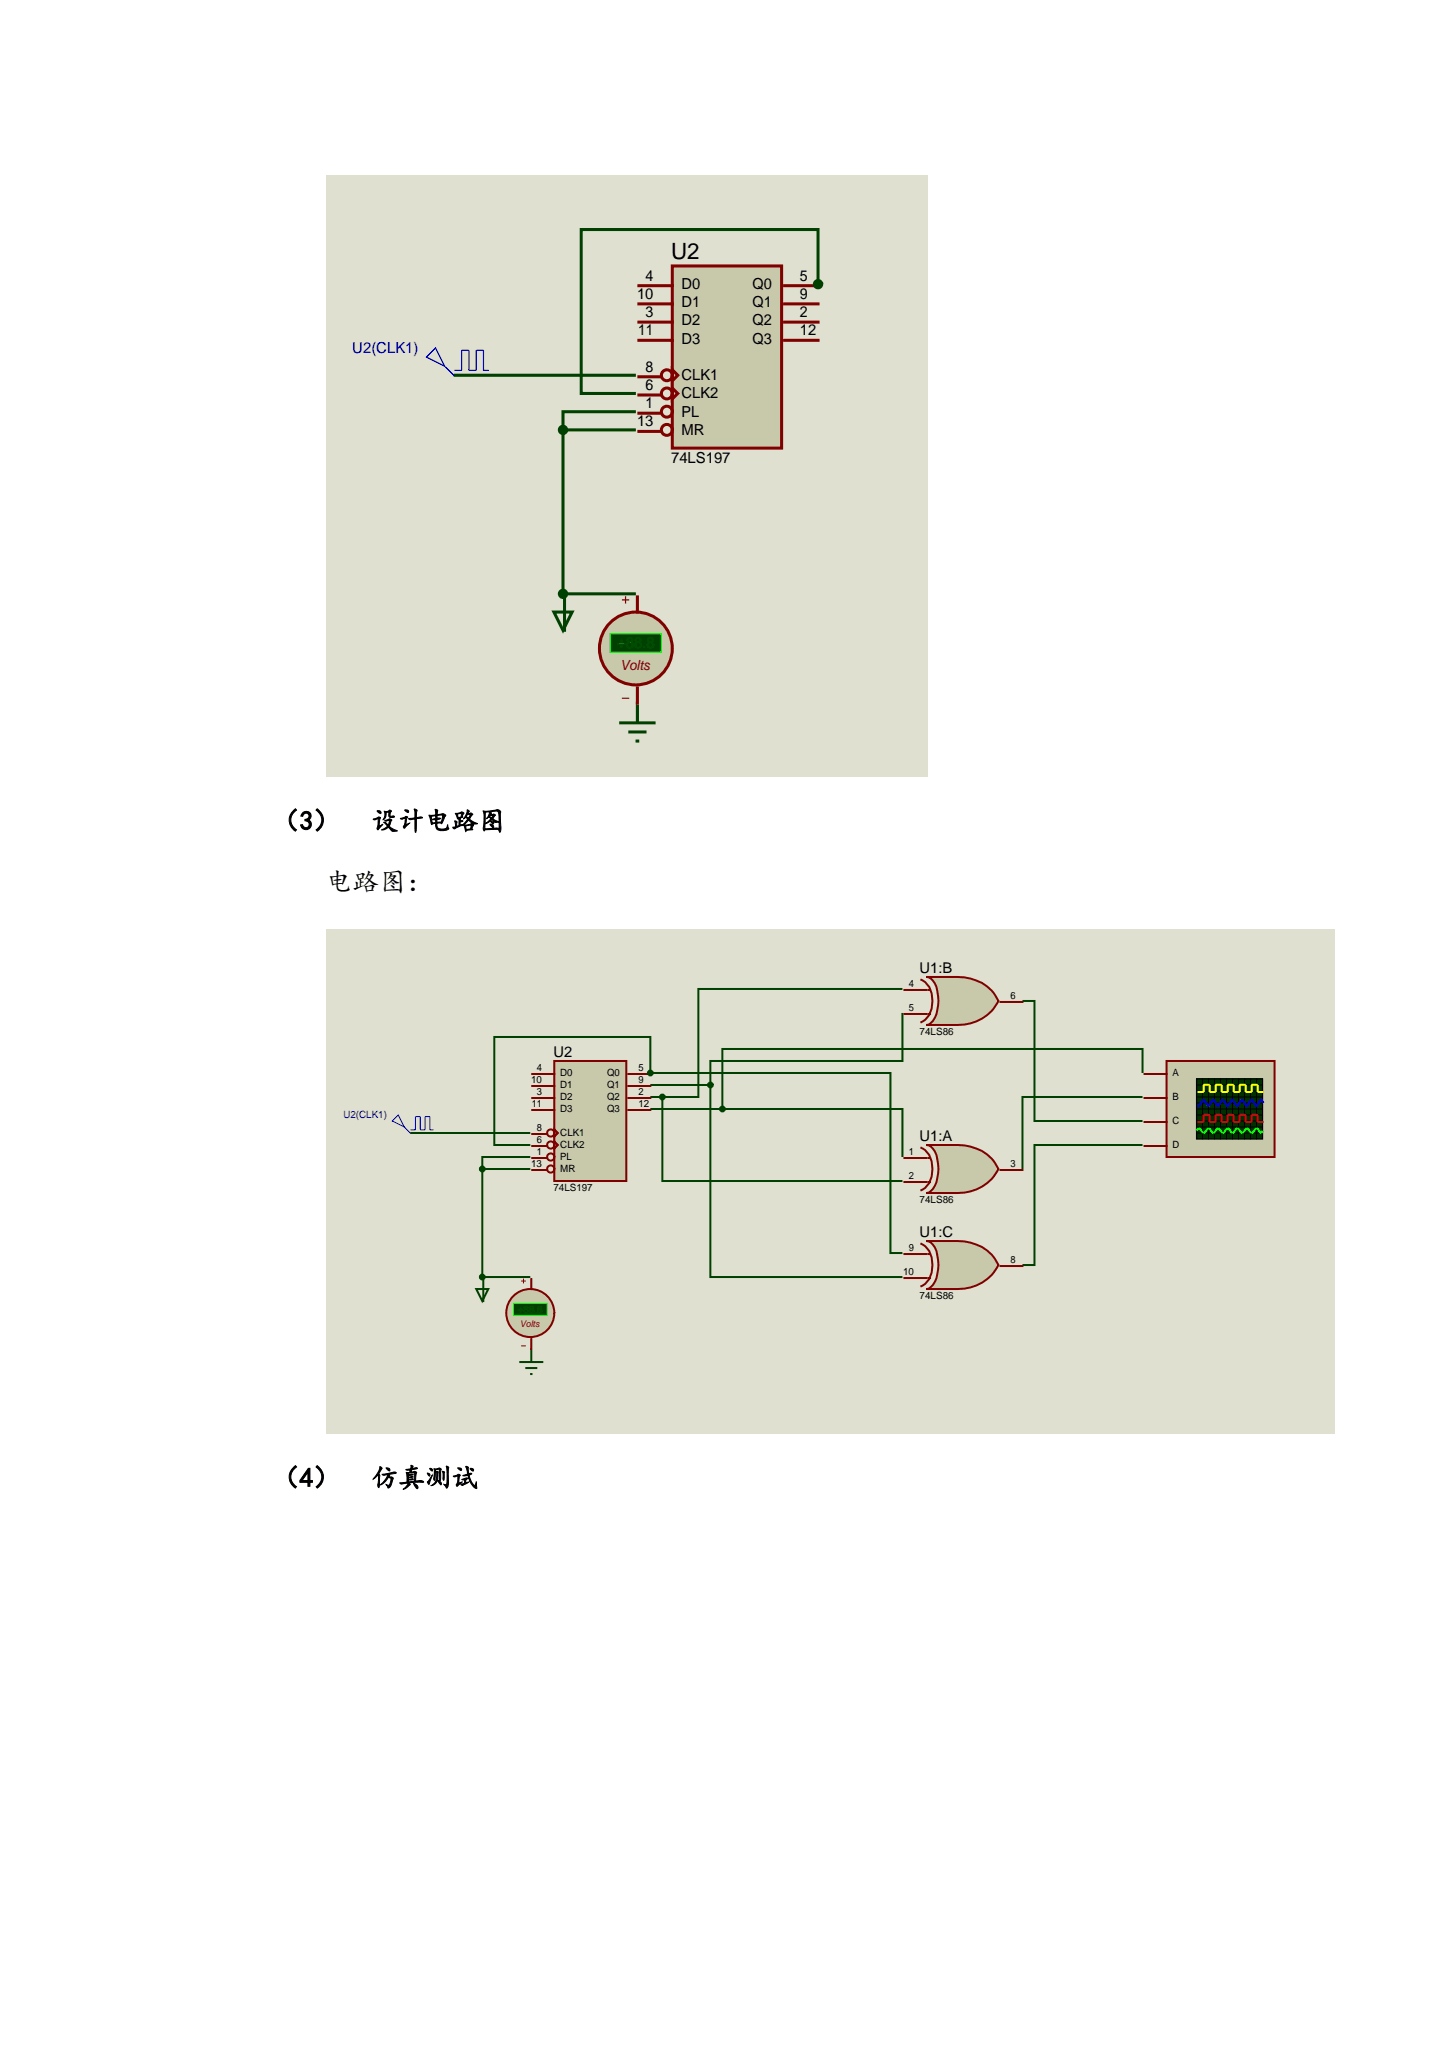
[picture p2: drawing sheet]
<svg xmlns="http://www.w3.org/2000/svg" width="210mm" height="297mm" viewBox="0 0 210 297" stroke-linecap="round" stroke-linejoin="round" font-family="sans-serif">
<path d="M47.4 25.4h87.4v87.4h-87.4z" fill="#e0e0d0"/>
<path d="M65.9 54.5h26.5M92.4 59.8h-10.6v2.6M118.8 41.3v-8h-34.4v23.8h8M81.8 62.4h10.6M81.8 62.4v23.8h10.6" fill="none" stroke="#004000" stroke-width=".44"/>
<path d="M97.6 38.6h15.9v26.5h-15.9z" fill="#c8c8aa"/>
<g fill="none" stroke="#800000" stroke-width=".44">
<path d="M97.6 38.6h15.9v26.5h-15.9zM92.6 41.5h5.3M92.6 44.1h5.3M92.6 46.8h5.3M92.6 49.4h5.3M92.6 54.7h3.7M92.6 57.4h3.7M97.6 53.7l.8 .8-.8 .8zM97.6 56.4l.8 .7-.8 .8zM113.7 41.5h5.3M113.7 44.1h5.3M113.7 46.8h5.3"/>
<path d="M113.7 49.4h5.3M92.6 60h3.7M92.6 62.7h3.7"/>
<circle cx="96.8" cy="54.5" r=".79"/>
<circle cx="96.8" cy="59.8" r=".79"/>
<circle cx="96.8" cy="57.1" r=".79"/>
<circle cx="96.8" cy="62.4" r=".79"/>
</g>
<path d="M61.9 51.9l1.4-1.4 1.3 2.7zM64.7 53.3l1.3 1.3M66 53.8h1v-2.9h1.1v2.9h1.1v-2.9h1v2.9h.8" fill="none" stroke="#0000c0" stroke-width=".18"/>
<path d="M80.4 88.9h2.7l-1.3 2.6zM82 86.5v5.3" fill="none" stroke="#004000" stroke-width=".44"/>
<circle cx="81.8" cy="62.4" r=".53" fill="#004000"/>
<g fill="none" stroke="#004000" stroke-width=".44">
<path d="M89.9 105h5.3M91.2 106.3h2.7M92.3 107.6h.5M92.6 102.3v2.7"/>
<circle cx="81.8" cy="62.4" r=".53"/>
</g>
<circle cx="92.4" cy="94.2" r="5.3" fill="#c8c8aa"/>
<circle cx="92.4" cy="94.2" r="5.3" fill="none" stroke="#800000" stroke-width=".44"/>
<path d="M90.3 87.1h1.1M90.9 86.6v1.1M90.3 101.4h1.1" fill="none" stroke="#800000" stroke-width=".18"/>
<path d="M88.6 92.1h7.5v2.6h-7.5z" fill="#004000"/>
<path d="M88.6 92.1h7.5v2.6h-7.5z" fill="none" stroke="#0f0" stroke-width=".18"/>
<path d="M92.6 86.5v2.6M92.6 99.7v2.6" fill="none" stroke="#800000" stroke-width=".44"/>
<circle cx="81.8" cy="86.2" r=".53" fill="#004000"/>
<circle cx="81.8" cy="86.2" r=".53" fill="none" stroke="#004000" stroke-width=".44"/>
<circle cx="118.8" cy="41.3" r=".53" fill="#004000"/>
<circle cx="118.8" cy="41.3" r=".53" fill="none" stroke="#004000" stroke-width=".44"/>
<path d="M47.4 134.9h146.5v73.3h-146.5z" fill="#e0e0d0"/>
<g fill="none" stroke="#004000" stroke-width=".29">
<path d="M94.5 155.8v-5.2h-22.7v15.7h5.2M94.5 155.8h.1M94.5 155.8h34.8v26.2h1.8M94.5 159.3h1.7M94.5 157.6h8.7M96.2 159.3v12.2h34.9M103.2 157.6v27.9h27.9M131.1 143.6h-29.7v15.7h-5.2M131.1 147.1v7h-27.9v3.5M148.5 145.4h1.7v17.4h15.7M165.9 159.3h-17.4v10.5M165.9 155.8v-3.5h-61v8.8"/>
<path d="M59.6 164.6h17.4M70 169.8h7M70 169.8v15.7M77 168h-7v1.8M94.5 161.1h10.4M104.9 161.1h26.2v6.9M165.9 166.3h-15.7v17.4h-1.7M70 185.5h.1M70 185.5h7M77 195.9h.1"/>
</g>
<path d="M134.6 166.3h4.5a6.1 6.1 0 0 1 5.9 3.5 6.4 6.4 0 0 1-5.9 3.5h-4.5a1.96 1.96 0 0 0 1.4-1.6 6.5 6.5 0 0 0-.2-4.5 1.52 1.52 0 0 0-1.2-.9z" fill-rule="evenodd" fill="#c8c8aa"/>
<path d="M131.2 168.2h4M131.2 171.7h4M133.7 166.6a2.94 2.94 0 0 1 1.7 2.6 3.6 3.6 0 0 1-1.4 3.5l-.3 .2M134.6 166.3h4.5a6.1 6.1 0 0 1 5.9 3.5 6.4 6.4 0 0 1-5.9 3.5h-4.5a1.96 1.96 0 0 0 1.4-1.6 6.5 6.5 0 0 0-.2-4.5 1.52 1.52 0 0 0-1.2-.9zM145.2 169.9h3.4" fill="none" stroke="#800000" stroke-width=".29"/>
<path d="M80.5 154.1h10.5v17.4h-10.5z" fill="#c8c8aa"/>
<g fill="none" stroke="#800000" stroke-width=".29">
<path d="M77.2 156h3.4M77.2 157.7h3.4M77.2 159.5h3.4M80.5 154.1h10.5v17.4h-10.5zM91.1 156h3.5M91.1 157.7h3.5M91.1 159.5h3.5M77.2 161.2h3.4M77.2 164.7h2.4M77.2 166.4h2.4M77.2 168.2h2.4M77.2 169.9h2.4"/>
<path d="M80.5 164l.5 .6-.5 .5zM80.5 165.8l.5 .5-.5 .5zM91.1 161.2h3.5"/>
<circle cx="80" cy="164.6" r=".52"/>
<circle cx="80" cy="166.3" r=".52"/>
<circle cx="80" cy="168" r=".52"/>
<circle cx="80" cy="169.8" r=".52"/>
</g>
<path d="M57 162.8l.8-.9 .9 1.8zM58.8 163.7l.8 .9M59.6 164.1h.7v-1.9h.7v1.9h.7v-1.9h.7v1.9h.6" fill="none" stroke="#0000c0" stroke-width=".15"/>
<path d="M69.2 187.2h1.7l-.9 1.8zM70.2 185.6v3.5" fill="none" stroke="#004000" stroke-width=".29"/>
<circle cx="70" cy="169.8" r=".35" fill="#004000"/>
<g fill="none" stroke="#004000" stroke-width=".29">
<path d="M75.4 197.8h3.5M76.3 198.7h1.7M77 199.6h.3M77.2 196.1v1.7"/>
<circle cx="70" cy="169.8" r=".35"/>
</g>
<circle cx="77" cy="190.7" r="3.5" fill="#c8c8aa"/>
<circle cx="77" cy="190.7" r="3.5" fill="none" stroke="#800000" stroke-width=".29"/>
<path d="M75.7 186h.7M75.7 195.5h.7M76 185.7v.7" fill="none" stroke="#800000" stroke-width=".15"/>
<path d="M74.6 189.3h4.9v1.7h-4.9z" fill="#004000"/>
<path d="M74.6 189.3h4.9v1.7h-4.9z" fill="none" stroke="#0f0" stroke-width=".15"/>
<path d="M77.2 185.6v1.8M77.2 194.3v1.8" fill="none" stroke="#800000" stroke-width=".29"/>
<circle cx="70" cy="185.5" r=".35" fill="#004000"/>
<circle cx="70" cy="185.5" r=".35" fill="none" stroke="#004000" stroke-width=".29"/>
<path d="M134.6 141.9h4.5a6.1 6.1 0 0 1 5.9 3.5 6.4 6.4 0 0 1-5.9 3.5h-4.5a1.96 1.96 0 0 0 1.4-1.6 6.5 6.5 0 0 0-.2-4.5 1.52 1.52 0 0 0-1.2-.9z" fill-rule="evenodd" fill="#c8c8aa"/>
<path d="M131.2 143.8h4M131.2 147.3h4M133.7 142.2a2.94 2.94 0 0 1 1.7 2.6 3.6 3.6 0 0 1-1.4 3.5l-.3 .2M134.6 141.9h4.5a6.1 6.1 0 0 1 5.9 3.5 6.4 6.4 0 0 1-5.9 3.5h-4.5a1.96 1.96 0 0 0 1.4-1.6 6.5 6.5 0 0 0-.2-4.5 1.52 1.52 0 0 0-1.2-.9zM145.2 145.5h3.4" fill="none" stroke="#800000" stroke-width=".29"/>
<path d="M134.6 180.2h4.5a6.1 6.1 0 0 1 5.9 3.5 6.4 6.4 0 0 1-5.9 3.5h-4.5a1.96 1.96 0 0 0 1.4-1.6 6.5 6.5 0 0 0-.2-4.4 1.52 1.52 0 0 0-1.2-1z" fill-rule="evenodd" fill="#c8c8aa"/>
<path d="M131.2 182.1h4M131.2 185.6h4M133.7 180.6a2.94 2.94 0 0 1 1.7 2.5 3.6 3.6 0 0 1-1.4 3.6l-.3 .2M134.6 180.2h4.5a6.1 6.1 0 0 1 5.9 3.5 6.4 6.4 0 0 1-5.9 3.5h-4.5a1.96 1.96 0 0 0 1.4-1.6 6.5 6.5 0 0 0-.2-4.4 1.52 1.52 0 0 0-1.2-1zM145.2 183.9h3.4" fill="none" stroke="#800000" stroke-width=".29"/>
<path d="M169.4 154.1h15.7v13.9h-15.7z" fill="#c8c8aa"/>
<path d="M169.4 154.1h15.7v13.9h-15.7z" fill="none" stroke="#800000" stroke-width=".29"/>
<path d="M173.8 156.7h9.6v8.7h-9.6z" fill="#003000"/>
<path d="M173.8 156.7h9.6v8.7h-9.6z" fill="none" stroke="#000" stroke-width=".17"/>
<g fill="none" stroke="#000" stroke-width=".15">
<path d="M173.8 159.3h9.6M173.8 157.6h9.6M173.8 158.4h9.6M174.7 156.7v8.7M175.5 156.7l.1 8.7M176.4 156.7l.1 8.7M177.3 156.7v8.7M178.1 156.7l.1 8.7M179 156.7l.1 8.7M179.9 156.7v8.7M180.8 156.7v8.7M181.6 156.7l.1 8.7"/>
<path d="M182.5 156.7l.1 8.7M173.8 160.2h9.6M173.8 161.9h9.6M173.8 162.8h9.6M173.8 163.7h9.6M173.8 164.6h9.6M173.8 161.1h9.6"/>
</g>
<path d="M173.9 158.6h.9v-1.1h.9v1.1h.8v-1.1h.9v1.1h.9v-1.1h.9v1.1h.8v-1.1h.9v1.1h.9v-1.1h.8v1.1h.9" fill="none" stroke="#ff0" stroke-width=".29"/>
<path d="M173.9 163h.9v-1.1h.9v1.1h.8v-1.1h.9v1.1h.9v-1.1h.9v1.1h.8v-1.1h.9v1.1h.9v-1.1h.8v1.1h.9" fill="none" stroke="#f00" stroke-width=".29"/>
<path d="M183.5 160.2l-.3-.6-.7 1.1-.7-1.1-.7 1.1-.7-1.1-.7 1.1-.7-1.1-.7 1.1-.7-1.1-.7 1.1-.7-1.1-.7 1.1-.7-1.1-.7 1.1-.2-.2" fill="none" stroke="#00f" stroke-width=".29"/>
<path d="M173.8 164.2l.3-.3 .7 .7 .7-.7 .7 .7 .7-.7 .7 .7 .7-.7 .7 .7 .7-.7 .7 .7 .7-.7 .7 .7 .7-.7 .7 .7 .2-.4" fill="none" stroke="#0f0" stroke-width=".29"/>
<path d="M166.1 156h3.5M166.1 159.5h3.5M166.1 163h3.5M166.1 166.4h3.5" fill="none" stroke="#800000" stroke-width=".29"/>
<circle cx="104.9" cy="161.1" r=".35" fill="#004000"/>
<circle cx="104.9" cy="161.1" r=".35" fill="none" stroke="#004000" stroke-width=".29"/>
<circle cx="96.2" cy="159.3" r=".35" fill="#004000"/>
<circle cx="96.2" cy="159.3" r=".35" fill="none" stroke="#004000" stroke-width=".29"/>
<circle cx="94.5" cy="155.8" r=".35" fill="#004000"/>
<circle cx="94.5" cy="155.8" r=".35" fill="none" stroke="#004000" stroke-width=".29"/>
<circle cx="103.2" cy="157.6" r=".35" fill="#004000"/>
<circle cx="103.2" cy="157.6" r=".35" fill="none" stroke="#004000" stroke-width=".29"/>
<g font-size="3.9">
<text x="39.6" y="120.5">（3）</text>
<text x="54" y="120.5">设计电路图</text>
<text x="47.4" y="129.4">电路图：</text>
<text x="39.6" y="216">（4）</text>
<text x="54" y="216">仿真测试</text>
</g>
<text font-size="3.3" x="97.5" y="37.7">U2</text>
<g font-size="2.2">
<text x="93.8" y="40.7">4</text>
<text x="99" y="42">D0</text>
<text x="109.3" y="42">Q0</text>
<text x="116.2" y="40.7">5</text>
<text x="92.5" y="43.4">10</text>
<text x="93.8" y="46">3</text>
<text x="99" y="44.6">D1</text>
<text x="99" y="47.3">D2</text>
<text x="109.3" y="44.6">Q1</text>
<text x="109.3" y="47.3">Q2</text>
<text x="116.2" y="43.4">9</text>
<text x="116.2" y="46">2</text>
<text x="92.7" y="48.7">11</text>
<text x="93.8" y="54">8</text>
<text x="99" y="49.9">D3</text>
<text x="109.3" y="49.9">Q3</text>
<text x="116.2" y="48.7">12</text>
<text x="93.8" y="56.6">6</text>
<text x="93.8" y="59.3">1</text>
<text x="99" y="55.2">CLK1</text>
<text x="99" y="57.9">CLK2</text>
<text x="92.5" y="61.9">13</text>
<text x="99" y="60.5">PL</text>
<text x="99" y="63.1">MR</text>
<text x="97.5" y="67.2">74LS197</text>
</g>
<text font-size="2.2" fill="#0000c0" x="51.2" y="51.2">U2(CLK1)</text>
<text font-size="2.2" fill="#008000" x="89.6" y="94.1">+88.8</text>
<g font-size="2.1">
<text x="133.6" y="141.2">U1:B</text>
<text x="80.4" y="153.5">U2</text>
<text x="133.6" y="165.7">U1:A</text>
<text x="133.6" y="179.6">U1:C</text>
</g>
<text font-size="2" fill="#800000" x="90.1" y="97.3">Volts</text>
<g font-size="1.5">
<text x="132" y="143.3">4</text>
<text x="132" y="146.8">5</text>
<text x="146.8" y="145">6</text>
<text x="77.9" y="155.5">4</text>
<text x="92.7" y="155.5">5</text>
<text x="133.6" y="150.3">74LS86</text>
<text x="77.1" y="157.2">10</text>
<text x="77.2" y="160.7">11</text>
<text x="77.9" y="159">3</text>
<text x="81.4" y="156.3">D0</text>
<text x="81.4" y="158">D1</text>
<text x="81.4" y="159.8">D2</text>
<text x="81.4" y="161.5">D3</text>
<text x="88.2" y="156.3">Q0</text>
<text x="88.2" y="158">Q1</text>
<text x="88.2" y="159.8">Q2</text>
<text x="88.2" y="161.5">Q3</text>
<text x="92.7" y="157.2">9</text>
<text x="92.7" y="159">2</text>
<text x="92.7" y="160.7">12</text>
<text x="170.3" y="156.3">A</text>
<text x="170.3" y="159.8">B</text>
<text x="77.9" y="164.2">8</text>
<text x="77.9" y="165.9">6</text>
<text x="77.9" y="167.7">1</text>
<text x="81.4" y="165">CLK1</text>
<text x="81.4" y="166.8">CLK2</text>
<text x="132" y="167.7">1</text>
<text x="170.3" y="163.3">C</text>
<text x="170.3" y="166.8">D</text>
<text x="77.1" y="169.4">13</text>
<text x="80.4" y="172.9">74LS197</text>
<text x="81.4" y="168.5">PL</text>
<text x="81.4" y="170.2">MR</text>
<text x="132" y="171.2">2</text>
<text x="146.8" y="169.4">3</text>
<text x="133.6" y="174.7">74LS86</text>
<text x="131.2" y="185.1">10</text>
<text x="132" y="181.6">9</text>
<text x="146.8" y="183.4">8</text>
<text x="133.6" y="188.6">74LS86</text>
</g>
<text font-size="1.5" fill="#0000c0" x="49.9" y="162.4">U2(CLK1)</text>
<text font-size="1.5" fill="#008000" x="75.2" y="190.6">+88.8</text>
<text font-size="1.3" fill="#800000" x="75.5" y="192.7">Volts</text>
</svg>
